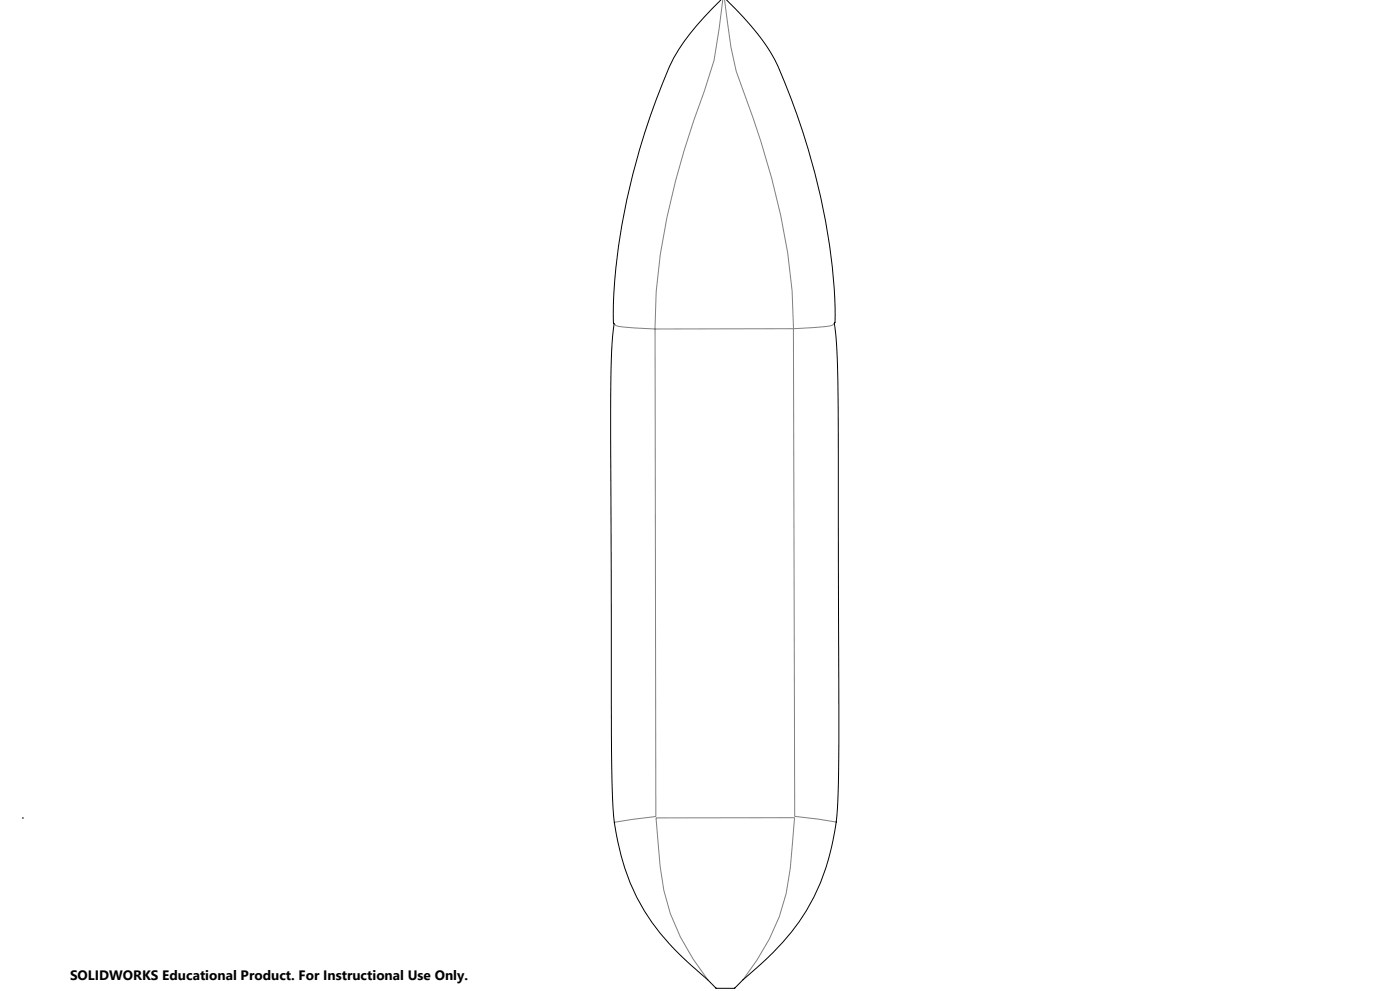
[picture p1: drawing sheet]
<svg xmlns="http://www.w3.org/2000/svg" width="1189mm" height="841mm" viewBox="0 0 1189 841" stroke-linecap="round" stroke-linejoin="round" font-family="sans-serif">
<path d="M19 694h1M19 694l1 1M19 694v1M20 694l-1 1" fill="none" stroke="#808000" stroke-width=".85"/>
<path d="M614 0l-3 25-5 26-8 26a641 641 0 0 0-41 170l-1 32M615 0l6 40 4 21a785 785 0 0 1 44 154l4 32 1 32M522 275l1 1a134 134 0 0 0 33 3M556 279l1 414-35 5M674 279h-118M674 279l1 414 35 5M709 274l-2 2a131 131 0 0 1-33 3M631 831a182 182 0 0 0 40-94l4-43h-118l4 41a167 167 0 0 0 28 79l12 18" fill="none" stroke="#808080" stroke-width=".85"/>
<path d="M612 0l-1 1a235 235 0 0 0-39 48 545 545 0 0 0-51 221v4l1 1-1 7a1634 1634 0 0 0-2 123v163a1548 1548 0 0 0 3 130v2a185 185 0 0 0 68 122l18 17h16l7-8 10-8a228 228 0 0 0 44-50 205 205 0 0 0 26-88l1-54v-212a1783 1783 0 0 0-2-138l-1-7v-5a432 432 0 0 0-12-102 596 596 0 0 0-39-116 241 241 0 0 0-41-51" fill="none" stroke="#000" stroke-width=".85"/>
<text font-size="11.6" x="59" y="832">SOLIDWORKS Educational Product. For Instructional Use Only.</text>
</svg>
